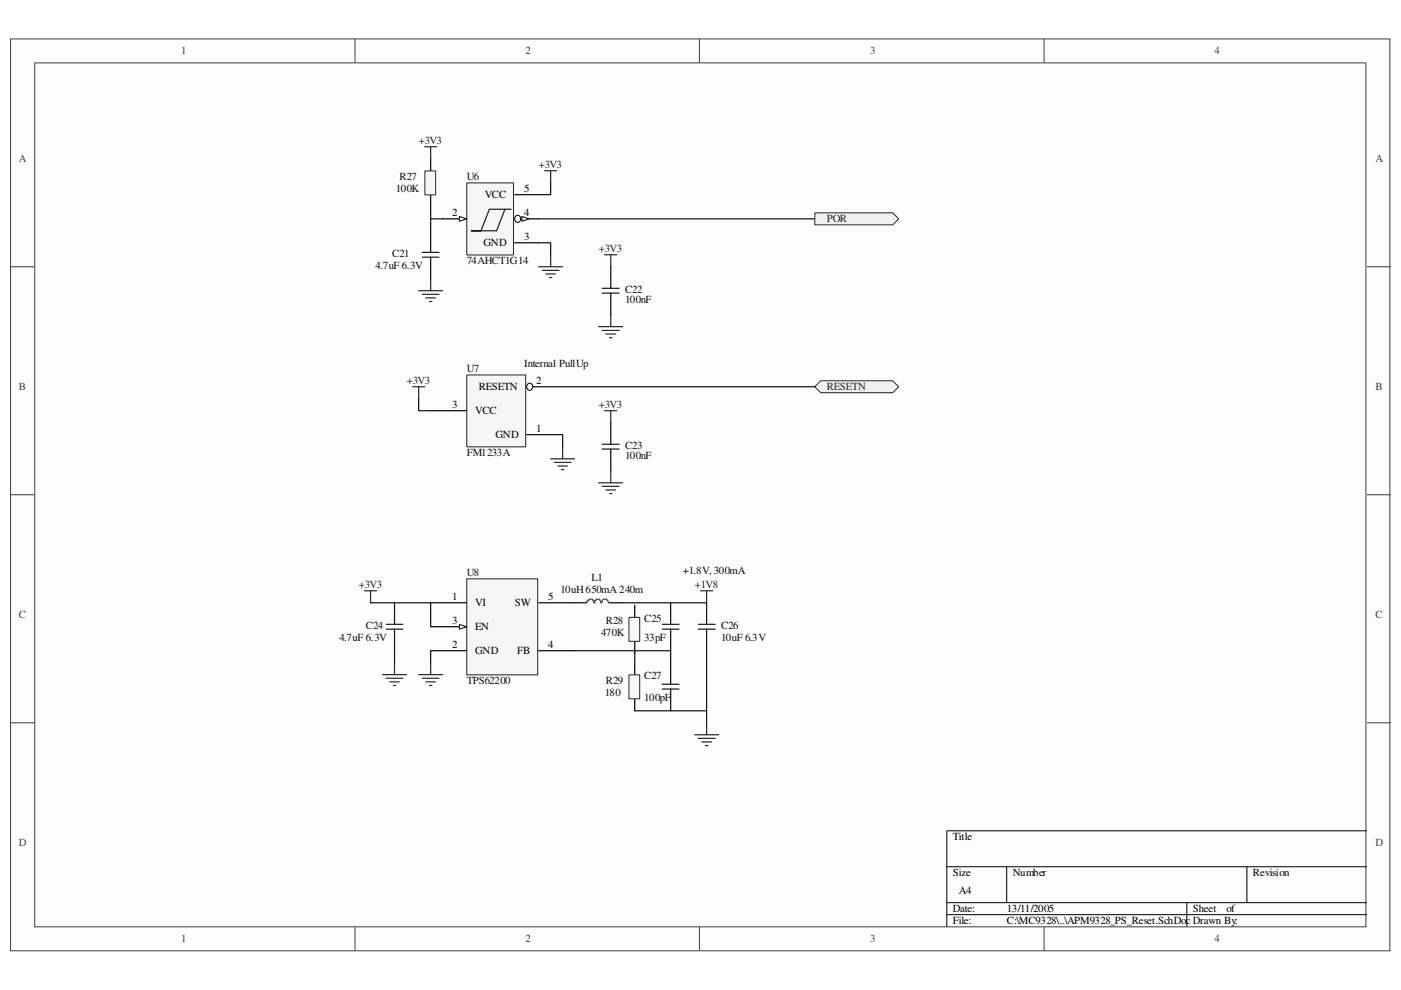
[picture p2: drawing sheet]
<svg xmlns="http://www.w3.org/2000/svg" width="297mm" height="210mm" viewBox="0 0 297 210" stroke-linecap="round" stroke-linejoin="round" font-family="sans-serif">
<path d="M2.3 8.3h292.4v193.3h-292.4z" fill="#fcfcfc"/>
<path d="M2.2 8.3h292.5v193.3h-292.5z" fill="none" stroke="#3f3f3f" stroke-width=".21"/>
<path d="M7.4 13.4h282.2v183.1h-282.2z" fill="#fcfcfc"/>
<g fill="none" stroke="#3f3f3f" stroke-width=".21">
<path d="M7.4 13.3h282.2v183.2h-282.2zM75.3 8.2v5.1M148.3 8.2v5.1M221.4 8.2v5.1M2.2 56.6h5.1M289.8 56.6h5.1M2.2 104.9h5.1M289.8 104.9h5.1M2.2 153.2h5.1M289.8 153.2h5.1M75.3 196.5v5.1M148.3 196.5v5.1"/>
<path d="M221.4 196.5v5.1"/>
</g>
<path d="M289.8 176.1h-89.1v20.4M200.7 183.8h89.1M200.7 191.4h89.1M200.7 193.9h89.1M213.4 183.8v7.6M251.6 191.4v5.1M264.4 183.8v7.6" fill="none" stroke="#000" stroke-width=".21"/>
<path d="M99 122.8h15v20.3h-15z" fill="#f6f6f6"/>
<path d="M99 122.7h15v20.4h-15z" fill="none" stroke="#252525" stroke-width=".21"/>
<path d="M91.3 127.8h7.6M91.3 138h7.6M91.3 132.9h7.6" fill="none" stroke="#000" stroke-width=".25"/>
<path d="M97.4 132.4l1.5 .5-1.5 .5z" fill="#fcfcfc"/>
<path d="M97.4 132.4l1.5 .5-1.5 .5z" fill="none" stroke="#000" stroke-width=".21"/>
<path d="M91.3 33.7v2.5M91.3 41.3v2.6M91.3 48.9v4.6M91.3 54.5v4.6M114.2 138h7.6M114.2 127.8h7.6" fill="none" stroke="#000" stroke-width=".25"/>
<path d="M115.5 36.2h2.5M116.8 36.2v2.5M87.5 82h2.5M88.8 82v2.5M77.3 125.3h2.5M78.6 125.3v2.5" fill="none" stroke="#252525" stroke-width=".25"/>
<path d="M89.5 54.5h3.6M89.5 53.5h3.6" fill="none" stroke="#1b1b1b" stroke-width=".25"/>
<path d="M90.1 36.3h2.3v5h-2.3z" fill="#f6f6f6"/>
<path d="M90.1 36.2h2.3v5.1h-2.3z" fill="none" stroke="#252525" stroke-width=".21"/>
<path d="M90 31.1h2.6M91.3 31.1v2.6M91.3 59.1v2.5M114.2 56.6h5.1M115 57.3h3.5M115.7 58.1h2.1M116.5 58.8h.5M116.8 54v2.6M88.8 61.6h5M89.5 62.4h3.6M90.3 63.2h2M91.1 63.9h.5" fill="none" stroke="#252525" stroke-width=".25"/>
<path d="M116.8 38.7v2.6h-2.6M91.3 43.9v2.5h2.5M91.3 46.4v2.5M114.2 51.5h2.6v2.5" fill="none" stroke="#0e0e0e" stroke-width=".25"/>
<path d="M99 38.8h9.9v15.3h-9.9z" fill="#f6f6f6"/>
<path d="M99 38.8h9.9v15.3h-9.9z" fill="none" stroke="#252525" stroke-width=".21"/>
<path d="M93.8 46.4h5.1" fill="none" stroke="#000" stroke-width=".25"/>
<path d="M97.4 45.9l1.5 .5-1.5 .5z" fill="#fcfcfc"/>
<path d="M97.4 45.9l1.5 .5-1.5 .5z" fill="none" stroke="#000" stroke-width=".21"/>
<path d="M109.1 51.5h5.1M109.1 46.4h5.1" fill="none" stroke="#000" stroke-width=".25"/>
<path d="M109.3 45.9a.68 .68 0 0 1 .9 0 .68 .68 0 0 1 0 1 .68 .68 0 0 1-.9 0 .92 .92 0 0 1 0-1z" fill-rule="evenodd" fill="#fcfcfc"/>
<path d="M109.3 45.9a.68 .68 0 0 1 .9 0 .68 .68 0 0 1 0 1 .68 .68 0 0 1-.9 0 .92 .92 0 0 1 0-1z" fill="none" stroke="#000" stroke-width=".21"/>
<path d="M110.7 45.9l1.5 .5-1.5 .5z" fill="#fcfcfc"/>
<path d="M110.7 45.9l1.5 .5-1.5 .5z" fill="none" stroke="#000" stroke-width=".21"/>
<path d="M109.1 41.3h5.1" fill="none" stroke="#000" stroke-width=".25"/>
<path d="M103.8 44.4h3.3l-1.8 4.5h-5.4h2.1zM107.1 44.4h1.3" fill="none" stroke="#1b1b1b" stroke-width=".25"/>
<path d="M99 79.5h12.5v15.2h-12.5z" fill="#f6f6f6"/>
<path d="M99 79.5h12.5v15.2h-12.5z" fill="none" stroke="#252525" stroke-width=".21"/>
<path d="M111.7 92.2h7.6M111.7 82h7.6" fill="none" stroke="#000" stroke-width=".25"/>
<path d="M111.8 81.5a.68 .68 0 0 1 1 0 .68 .68 0 0 1 0 1 .68 .68 0 0 1-1 0 .92 .92 0 0 1 0-1z" fill-rule="evenodd" fill="#fcfcfc"/>
<path d="M111.8 81.5a.68 .68 0 0 1 1 0 .68 .68 0 0 1 0 1 .68 .68 0 0 1-1 0 .92 .92 0 0 1 0-1z" fill="none" stroke="#000" stroke-width=".21"/>
<path d="M129.5 56.6v4.5M129.5 62.1v4.6M91.3 87.1h7.6M83.6 127.8v4.6M83.6 133.4v4.6M134.6 128.3v2.6M134.6 135.9v2.6M142.2 127.8v4.6M142.2 133.4v4.6M149.8 127.8v4.6M149.8 133.4v4.6" fill="none" stroke="#000" stroke-width=".25"/>
<path d="M128.2 54h2.6M129.5 54v2.6M126.9 69.3h5.1M127.7 70.1h3.6M128.4 70.8h2.1M129.2 71.6h.5M129.5 66.7v2.6M116.8 97.3h5M117.5 98h3.6M118.3 98.8h2M119 99.6h.5M119.3 94.7v2.6" fill="none" stroke="#252525" stroke-width=".25"/>
<path d="M127.7 61.1h3.6M127.7 62.1h3.6M81.9 133.4h3.5M81.9 132.4h3.5M140.4 133.4h3.6M140.4 132.4h3.6M148 133.4h3.6M148 132.4h3.6" fill="none" stroke="#1b1b1b" stroke-width=".25"/>
<path d="M88.8 84.5v2.6h2.5M119.3 92.2v2.5" fill="none" stroke="#0e0e0e" stroke-width=".25"/>
<path d="M133.4 130.9h2.2v5.1h-2.2z" fill="#f6f6f6"/>
<path d="M133.3 130.9h2.3v5.1h-2.3z" fill="none" stroke="#252525" stroke-width=".21"/>
<path d="M134.6 140.5v2.5M134.6 148.1v2.6M142.2 140.5v4.6M142.2 146.1v4.6" fill="none" stroke="#000" stroke-width=".25"/>
<path d="M140.4 146.1h3.6M140.4 145.1h3.6" fill="none" stroke="#1b1b1b" stroke-width=".25"/>
<path d="M133.4 143.1h2.2v5.1h-2.2z" fill="#f6f6f6"/>
<path d="M133.3 143.1h2.3v5.1h-2.3z" fill="none" stroke="#252525" stroke-width=".21"/>
<g fill="none" stroke="#252525" stroke-width=".25">
<path d="M128.2 87.1h2.6M129.5 87.1v2.5M129.5 99.8v2.6M126.9 102.4h5.1M127.7 103.1h3.6M128.4 103.9h2.1M129.2 104.6h.5M148.5 125.3h2.6M149.8 125.3v2.5M81.1 143h5.1M81.9 143.8h3.5M82.6 144.6h2.1"/>
<path d="M83.4 145.3h.5M83.6 140.5v2.5M88.8 143h5M89.5 143.8h3.6M90.3 144.6h2M91.1 145.3h.5M91.3 140.5v2.5M147.3 155.8h5.1M148 156.5h3.6M148.8 157.3h2.1M149.6 158.1h.5M149.8 153.2v2.6"/>
</g>
<path d="M129.5 89.6v4.6M129.5 95.2v4.6M121.8 127.8h2.6M129.2 127.8h2.8" fill="none" stroke="#000" stroke-width=".25"/>
<path d="M124.4 127.8v-.2h.2v-.3h.3v-.3h.7v.3h.3v.5h.2M125.9 127.8v-.2h.2v-.3h.3v-.3h.8l.2 .8h.3M127.4 127.8v-.2h.3v-.3l.2-.3h.8l.3 .8h.2" fill="none" stroke="#4c4c4c" stroke-width=".25"/>
<path d="M114.2 46.4h58.6M119.3 82h53.5M78.6 127.8h12.7v5.1M83.6 138v2.5M91.3 138v2.5M121.8 138h12.8v2.5M132 127.8h17.8M134.6 138h7.6v2.5M149.8 138v15.2M134.6 150.7h15.2" fill="none" stroke="#0e0e0e" stroke-width=".25"/>
<path d="M127.7 94.2h3.6M127.7 95.2h3.6" fill="none" stroke="#1b1b1b" stroke-width=".25"/>
<path d="M172.8 45.1h16.5l1.2 1.3-1.2 1.3h-16.5z" fill-rule="evenodd" fill="#f0f0f0"/>
<path d="M172.8 45.1h16.5l1.2 1.3-1.2 1.3h-16.5z" fill="none" stroke="#252525" stroke-width=".21"/>
<path d="M172.8 82l1.2-1.3h15.3l1.2 1.3-1.2 1.3h-15.3z" fill-rule="evenodd" fill="#f0f0f0"/>
<path d="M172.8 82l1.2-1.3h15.3l1.2 1.3-1.2 1.3h-15.3z" fill="none" stroke="#252525" stroke-width=".21"/>
<g font-size="2.3" fill="#3f3f3f">
<text x="38.4" y="11.5">1</text>
<text x="111.4" y="11.5">2</text>
<text x="184.5" y="11.5">3</text>
<text x="257.5" y="11.5">4</text>
<text x="4" y="34.4">A</text>
<text x="291.6" y="34.4">A</text>
<text x="4" y="82.7">B</text>
<text x="291.6" y="82.7">B</text>
<text x="4" y="131.1">C</text>
<text x="291.6" y="131.1">C</text>
<text x="4" y="179.4">D</text>
<text x="291.6" y="179.4">D</text>
<text x="38.4" y="199.8">1</text>
<text x="111.4" y="199.8">2</text>
<text x="184.5" y="199.8">3</text>
<text x="257.5" y="199.8">4</text>
</g>
<g font-size="2.3" fill="#252525">
<text x="88.8" y="30.6">+3V3</text>
<text x="114.2" y="35.7">+3V3</text>
<text x="175.3" y="47.1">POR</text>
<text x="127" y="53.5">+3V3</text>
<text x="86.2" y="81.4">+3V3</text>
<text x="175.3" y="82.7">RESETN</text>
<text x="127" y="86.6">+3V3</text>
<text x="76.1" y="124.7">+3V3</text>
<text x="147.3" y="124.7">+1V8</text>
</g>
<g font-size="2.3" fill="#0e0e0e">
<text x="83.9" y="40.8">100K</text>
<text x="84.7" y="38.2">R27</text>
<text x="99" y="38.2">U6</text>
<text x="79.6" y="57">4.7uF 6.3V</text>
<text x="83.2" y="54.5">C21</text>
<text x="99" y="56">74AHCT1G14</text>
<text x="132.5" y="62.1">C22</text>
<text x="132.5" y="64.2">100nF</text>
<text x="111.2" y="77.9">Internal PullUp</text>
<text x="99" y="78.9">U7</text>
<text x="132.5" y="95.2">C23</text>
<text x="99" y="96.7">FM1233A</text>
<text x="132.5" y="97.2">100nF</text>
<text x="99" y="122.2">U8</text>
<text x="118.8" y="125.7">10uH650mA240m</text>
<text x="125.4" y="123.2">L1</text>
<text x="144.8" y="121.7">+1.8V, 300mA</text>
<text x="136.6" y="131.8">C25</text>
<text x="72" y="135.9">4.7uF 6.3V</text>
<text x="77.6" y="133.3">C24</text>
<text x="127.5" y="134.9">470K</text>
<text x="128.5" y="132.3">R28</text>
<text x="136.6" y="135.9">33pF</text>
<text x="152.9" y="133.3">C26</text>
<text x="152.9" y="135.9">10uF 6.3V</text>
<text x="99" y="145.1">TPS62200</text>
<text x="128.2" y="147.6">180</text>
<text x="128.5" y="145.1">R29</text>
<text x="136.6" y="144.1">C27</text>
<text x="136.6" y="148.6">100pF</text>
</g>
<g font-size="2.3">
<text x="111.2" y="40.8">5</text>
<text x="95.9" y="45.8">2</text>
<text x="102.8" y="42">VCC</text>
<text x="111.2" y="45.8">4</text>
<text x="102.5" y="52.2">GND</text>
<text x="111.2" y="50.9">3</text>
<text x="101.5" y="82.7">RESETN</text>
<text x="113.7" y="81.4">2</text>
<text x="95.9" y="86.6">3</text>
<text x="100.8" y="87.8">VCC</text>
<text x="105.1" y="92.9">GND</text>
<text x="113.7" y="91.7">1</text>
<text x="95.9" y="127.3">1</text>
<text x="100.8" y="128.5">VI</text>
<text x="109.1" y="128.5">SW</text>
<text x="116.2" y="127.3">5</text>
<text x="95.9" y="132.3">3</text>
<text x="95.9" y="137.5">2</text>
<text x="100.8" y="133.6">EN</text>
<text x="116.2" y="137.5">4</text>
<text x="100.8" y="138.7">GND</text>
<text x="109.6" y="138.7">FB</text>
<text x="202" y="178.1">Title</text>
<text x="202" y="185.8">Size</text>
<text x="214.8" y="185.8">Number</text>
<text x="265.6" y="185.8">Revision</text>
<text x="203.3" y="189.6">A4</text>
<text x="202" y="196">File:</text>
<text x="202" y="193.4">Date:</text>
<text x="213.5" y="196">C:\MC9328\..\APM9328_PS_Reset.SchDoc Drawn By:</text>
<text x="213.5" y="193.4">13/11/2005</text>
<text x="252.9" y="193.4">Sheet</text>
<text x="260.1" y="193.4">of</text>
</g>
</svg>
